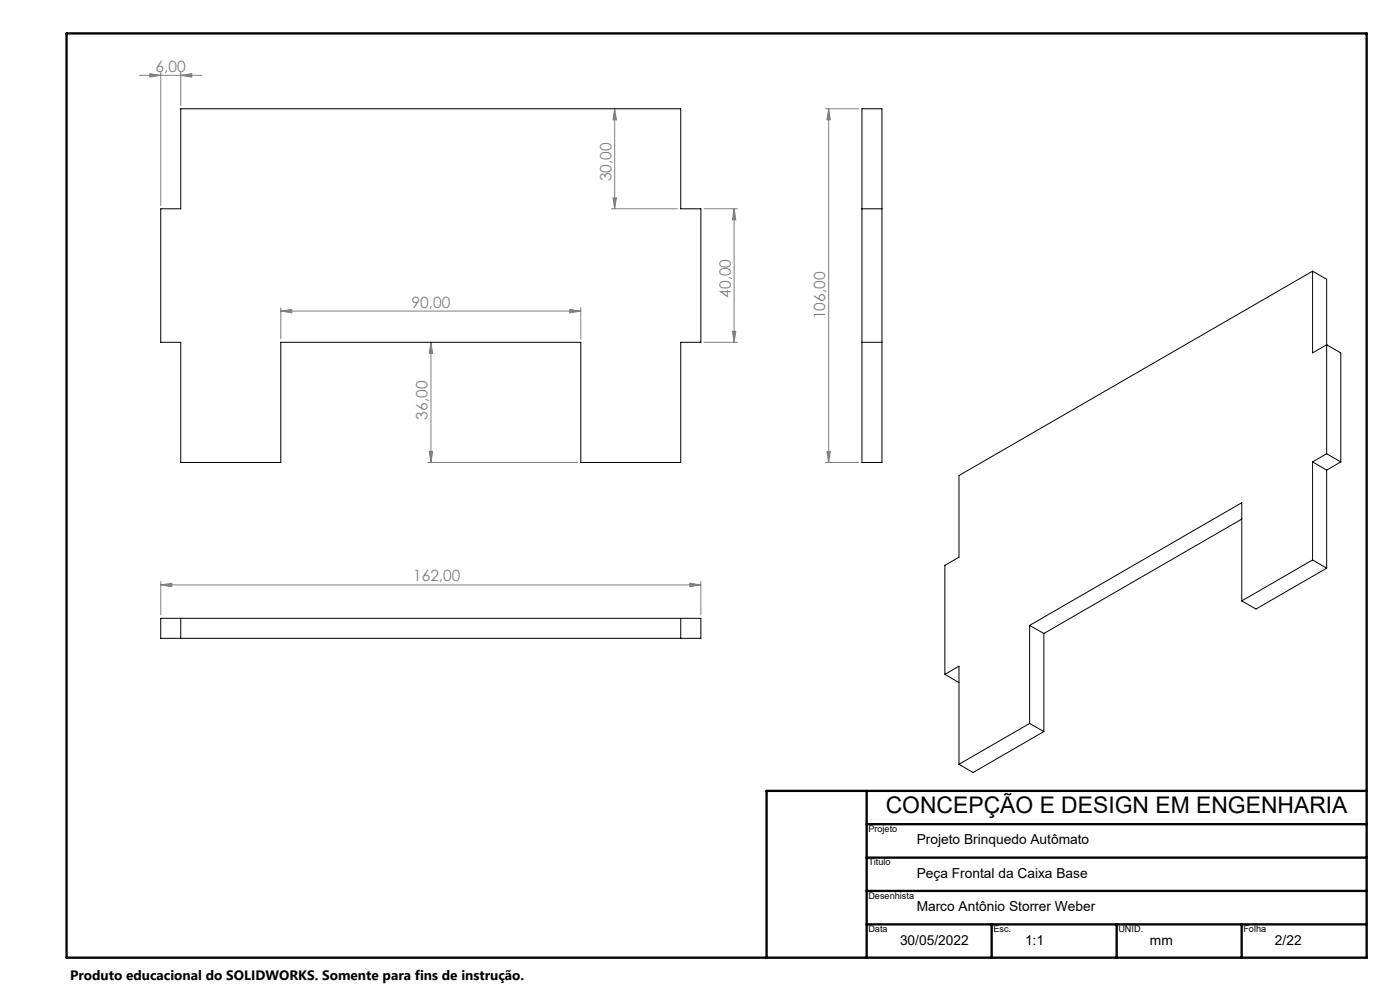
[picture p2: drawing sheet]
<svg xmlns="http://www.w3.org/2000/svg" width="420mm" height="297mm" viewBox="0 0 420 297" stroke-linecap="round" stroke-linejoin="round" font-family="sans-serif">
<g fill="none" stroke="#808080" stroke-width=".3">
<path d="M41.9 22.6h18.7M44.9 22.1l3.3 .5-3.3 .5zM48.2 21.6v40M54.2 22.6l3.3-.5v1zM54.2 21.6v10M184.4 32.6v30M184.4 32.6l.5 3.3h-1zM247.6 32.6h10M248.6 32.6v106M248.6 32.6l.5 3.3h-1zM183.9 59.3h1l-.5 3.3zM183.4 62.6h19.8"/>
<path d="M211.2 62.6h10M220.2 62.6l.5 3.3h-1zM220.2 62.6v40M84.2 93.2l3.3-.5v1.1zM84.2 92.2v9.4M84.2 93.2h90M170.9 92.7l3.3 .5-3.3 .6zM174.2 92.2v9.4M219.7 99.3h1l-.5 3.3zM129.3 102.6l.5 3.3h-1zM129.3 102.6v36M211.2 102.6h10"/>
<path d="M128.3 138.6h44.9M128.8 135.3h1l-.5 3.3zM247.6 138.6h10M248.1 135.3h1l-.5 3.3zM48.2 175.3l3.3-.5v1zM48.2 174.3v10M48.2 175.3h162.1M206.9 174.8l3.4 .5-3.4 .5zM210.3 174.3v10"/>
</g>
<path d="M20 10h390v277h-390zM260 237v50M410 237h-180v50M260 247h150M260 257h150M260 267h150M260 277h150M297.5 277v10M335 277v10M372.5 277v10" fill="none" stroke="#000" stroke-width=".7"/>
<g fill="#808080">
<path d="M84.2 93.2l3.3-.5v1.1zM170.9 92.7l3.3 .5-3.3 .6zM48.2 175.3l3.3-.5v1zM206.9 174.8l3.4 .5-3.4 .5z"/>
<path d="M44.9 22.1l3.3 .5-3.3 .5zM54.2 22.6l3.3-.5v1z"/>
<path d="M183.9 59.3h1l-.5 3.3zM184.4 32.6l.5 3.3h-1zM248.1 135.3h1l-.5 3.3zM248.6 32.6l.5 3.3h-1z"/>
<path d="M129.3 102.6l.5 3.3h-1zM128.8 135.3h1l-.5 3.3zM220.2 62.6l.5 3.3h-1zM219.7 99.3h1l-.5 3.3z"/>
</g>
<g fill="none" stroke="#000" stroke-width=".3">
<path d="M54.2 32.6h150v30h6.1v40h-6.1v36h-30v-36h-90v36h-30v-36h-6v-40h6zM258.6 32.6h6v106h-6zM258.6 62.6h6M393.8 81.3l-106.1 61.2v24.5l-4.2 2.4v32.7M393.8 81.3v24.5l4.2-2.5 4.2 2.5v32.6M393.8 81.3l4.2 2.4v52.3M258.6 102.6h6M393.8 138.4v29.4M393.8 138.4l4.2 2.5M398 136l-4.2 2.4M398 136l4.2 2.4M402.2 138.4l-4.2 2.5"/>
<path d="M372.5 155.6l-59.3 34.3M398 140.9v29.4M393.8 167.8l-21.3 12.3M393.8 167.8l4.2 2.5M398 170.3l-21.2 12.2-4.3-2.4M48.2 185.3h162.1v6h-162.1zM54.2 185.3v6M204.2 185.3v6M308.9 187.4v29.4M308.9 187.4l4.3 2.5M313.2 189.9v29.3M372.5 180.1v-29.4l-63.6 36.7"/>
<path d="M283.5 202.1l4.2-2.4v29.4M283.5 202.1l4.2 2.5M308.9 216.8l-21.2 12.3M308.9 216.8l4.3 2.4M313.2 219.2l-21.3 12.3-4.2-2.4"/>
</g>
<text font-size="6.9" x="265.7" y="243.7">CONCEPÇÃO E DESIGN EM ENGENHARIA</text>
<g font-size="4.7" fill="#808080">
<text x="46.7" y="21.6">6,00</text>
<text x="183.4" y="54.3" transform="rotate(-90 183.4 54.3)">30,00</text>
<text x="219.2" y="89.2" transform="rotate(-90 219.2 89.2)">40,00</text>
<text x="123.5" y="92.2">90,00</text>
<text x="247.6" y="95.7" transform="rotate(-90 247.6 95.7)">106,00</text>
<text x="128.3" y="125.8" transform="rotate(-90 128.3 125.8)">36,00</text>
<text x="123.9" y="174.3">162,00</text>
</g>
<g font-size="4.1">
<text x="275" y="253.1">Projeto Brinquedo Autômato</text>
<text x="275" y="263.1">Peça Frontal da Caixa Base</text>
<text x="275" y="273.1">Marco Antônio Storrer Weber</text>
<text x="270" y="283.1">30/05/2022</text>
<text x="307.5" y="283.1">1:1</text>
<text x="345" y="283.1">mm</text>
<text x="382.5" y="283.1">2/22</text>
<text x="21" y="293.7">Produto educacional do SOLIDWORKS. Somente para fins de instrução.</text>
</g>
<g font-size="2.7">
<text x="260.5" y="249.4">Projeto</text>
<text x="260.5" y="259.4">Titulo</text>
<text x="260.5" y="269.4">Desenhista</text>
<text x="260.5" y="279.4">Data</text>
<text x="298" y="279.4">Esc.</text>
<text x="335.5" y="279.4">UNID.</text>
<text x="373" y="279.4">Folha</text>
</g>
</svg>
